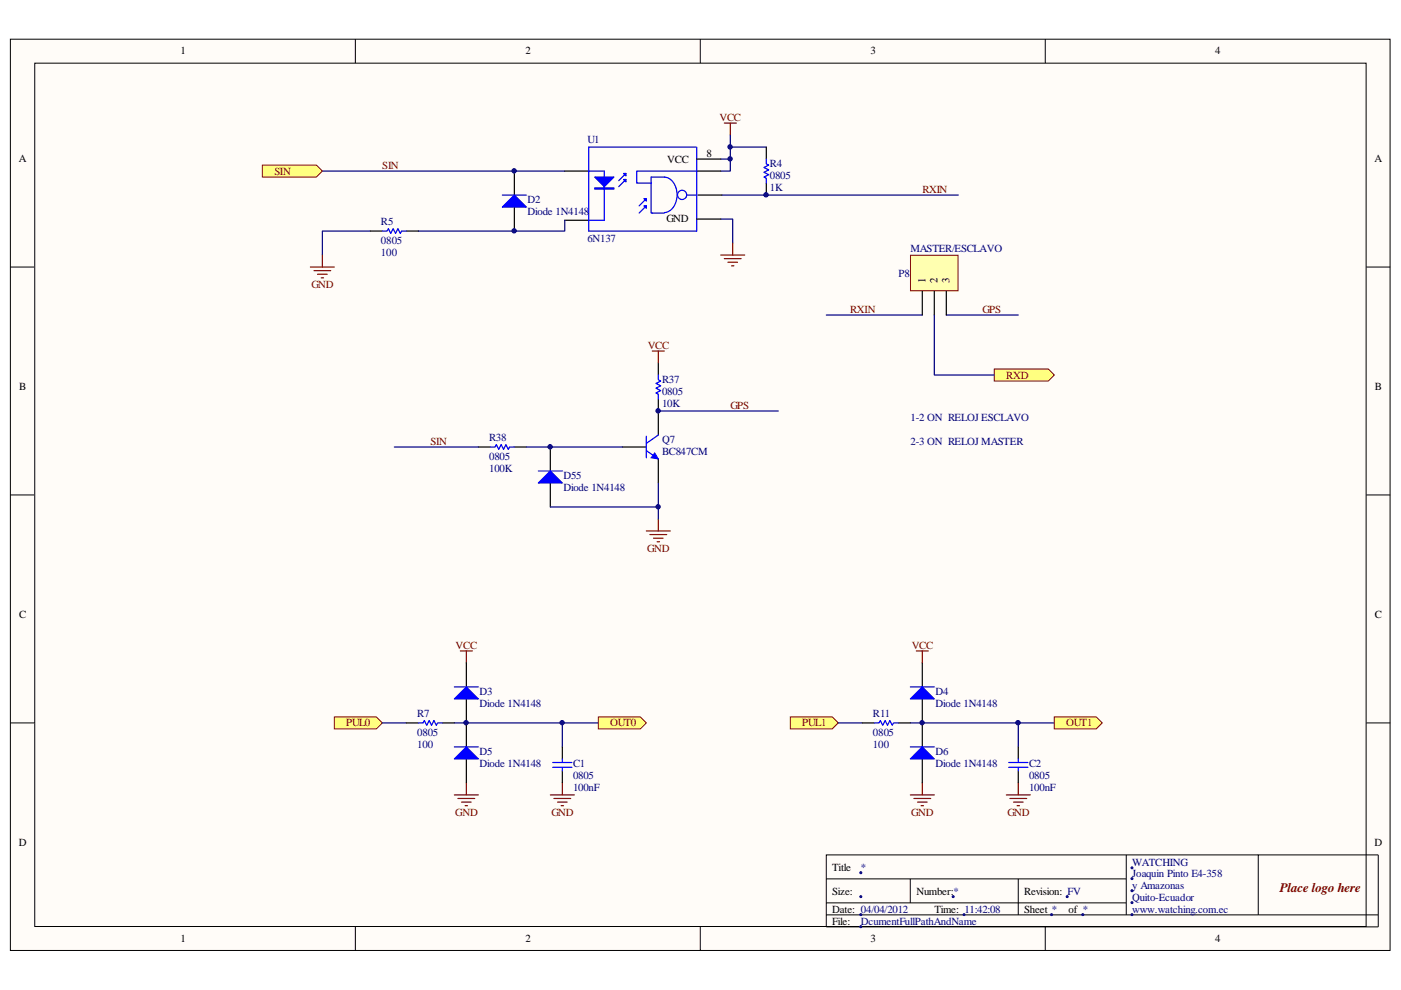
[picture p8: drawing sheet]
<svg xmlns="http://www.w3.org/2000/svg" width="297mm" height="210mm" viewBox="0 0 297 210" stroke-linecap="round" stroke-linejoin="round" font-family="sans-serif">
<path d="M2.3 8.4h292.4v193.1h-292.4z" fill="#fffcf8"/>
<path d="M2.2 8.3h292.5v193.2h-292.5z" fill="none" stroke="#000" stroke-width=".21"/>
<path d="M7.5 13.5h282.1v182.9h-282.1z" fill="#fffcf8"/>
<g fill="none" stroke="#000" stroke-width=".21">
<path d="M7.4 13.4h282.2v183h-282.2zM75.3 8.3v5.1M148.5 8.3v5.1M221.6 8.3v5.1M2.2 56.6h5.1M289.7 56.6h5.1M2.2 104.9h5.1M289.7 104.9h5.1M2.2 153.3h5.1M289.7 153.3h5.1M75.3 196.5v5.1M148.5 196.5v5.1"/>
<path d="M175.2 186.3h63.6M175.2 194h117M175.2 191.4h63.6M193 186.3v5.1M215.9 186.3v7.7M221.6 196.5v5.1M238.8 181.3v12.7M266.8 181.3h-91.6v15.2h117v-15.2h-25.4v12.7"/>
</g>
<g fill="#000080" stroke="#000080" stroke-width=".21">
<circle cx="182.5" cy="185" r=".21"/>
<circle cx="182.5" cy="190.1" r=".21"/>
<circle cx="202.1" cy="190.1" r=".21"/>
<circle cx="240" cy="184" r=".21"/>
<circle cx="226.3" cy="190.1" r=".21"/>
<circle cx="240" cy="186.3" r=".21"/>
<circle cx="240" cy="188.8" r=".21"/>
<circle cx="240" cy="191.4" r=".21"/>
<circle cx="240" cy="193.9" r=".21"/>
<circle cx="182.5" cy="193.9" r=".21"/>
<circle cx="204.4" cy="193.9" r=".2"/>
<circle cx="182.5" cy="196.5" r=".21"/>
<circle cx="229.6" cy="193.9" r=".21"/>
<circle cx="223" cy="193.9" r=".21"/>
</g>
<path d="M68.3 36.3h51.4M152.8 33.7h2M154.8 28.6v7.7h-2M154.8 31.2h7.7M78.5 49h-10.2v5.1M119.7 46.7v2.3h-31M152.8 46.4h2.5v5.1M153.1 41.4h50.1" fill="none" stroke="#000080" stroke-width=".25"/>
<path d="M153.6 26.1h2.5M154.8 26.1v2.5M65.8 56.6h5.1M66.6 57.4h3.5M67.3 58.1h2.1M68.1 58.9h.5M68.3 54.1v2.5M152.8 54.1h5.1M153.6 54.8h3.5M154.3 55.6h2.1M155.1 56.4h.5M155.3 51.5v2.6" fill="none" stroke="#800000" stroke-width=".25"/>
<path d="M119.7 36.3h5.1M147.7 36.3h5.1M147.7 33.7h5.1M119.7 46.7h5.1M147.7 46.4h5.1M148 41.4h5.1" fill="none" stroke="#000" stroke-width=".25"/>
<path d="M124.8 36.3h3.3v10.4h-3.3M132.7 38.1l-1.5 1.5M132.7 36.8l-1.5 1.5M147.5 31.2h-22.7v17.8h22.9v-17.8M147.7 36.3h-12.7v2.5h3M137 42.1l-1.5 1.5M137 43.6l-1.5 1.6M140.8 45.1a3.4 3.4 0 0 0 2.7-3.8 3.4 3.4 0 0 0-2.7-3.8h-2.8v7.7h2.8M145.5 41.7a.97 .97 0 0 0-1-1.3 .97 .97 0 0 0-.7 1.5 .97 .97 0 0 0 1.7-.1M145.7 41.4h2" fill="none" stroke="#00f" stroke-width=".25"/>
<g fill="#00f" stroke="#00f" stroke-width=".25">
<path d="M126.1 37.5h4.1l-2.1 2.1z"/>
<path d="M132.2 36.8h.5v.5z"/>
<path d="M132.2 38.1h.5v.5z"/>
<path d="M136.5 42.1h.5v.5z"/>
<path d="M136.5 43.6h.5v.6z"/>
<path d="M126.1 39.8h4.1v.3h-4.1z" fill-rule="evenodd"/>
</g>
<g fill="#ffff80" stroke="#800000" stroke-width=".21">
<path d="M55.6 35h11.5l1.2 1.3-1.2 1.2h-11.5z" fill-rule="evenodd"/>
<path d="M210.8 78.2h11.5l1.2 1.3-1.2 1.3h-11.5z" fill-rule="evenodd"/>
<path d="M70.9 152h8.9l1.3 1.3-1.3 1.2h-8.9z" fill-rule="evenodd"/>
</g>
<path d="M97.6 138h2.5M98.9 138v2.6M96.3 168.5h5.1M97.1 169.3h3.6M97.9 170.1h2M98.6 170.8h.5M98.9 166v2.5M116.7 168.5h5.1M117.4 169.3h3.6M118.2 170.1h2M119 170.8h.5M119.2 166v2.5" fill="none" stroke="#800000" stroke-width=".25"/>
<path d="M81.1 153.3h5.1M96.3 153.3h30.6M119.2 153.3v5.1" fill="none" stroke="#000080" stroke-width=".25"/>
<path d="M167.6 152h8.9l1.2 1.3-1.2 1.2h-8.9z" fill-rule="evenodd" fill="#ffff80" stroke="#800000" stroke-width=".21"/>
<path d="M194.3 138h2.5M195.5 138v2.6M193 168.5h5.1M193.8 169.3h3.5M194.5 170.1h2.1M195.3 170.8h.5M195.5 166v2.5M213.4 168.5h5M214.1 169.3h3.6M214.9 170.1h2M215.6 170.8h.5M215.9 166v2.5" fill="none" stroke="#800000" stroke-width=".25"/>
<path d="M177.7 153.3h5.1M193 153.3h30.5M215.9 153.3v5.1" fill="none" stroke="#000080" stroke-width=".25"/>
<g fill="none" stroke="#000" stroke-width=".25">
<path d="M109.1 36.3v5.1M162.5 31.2v2.5M162.5 38.8v2.6M78.5 49h2.6M86.2 49h2.5M109.1 43.9v5.1M86.2 153.3h2.5M93.8 153.3h2.5M98.9 140.6v5M98.9 148.2v10.2M119.2 158.4v2.5M182.8 153.3h2.6"/>
<path d="M190.5 153.3h2.5M195.5 140.6v5M195.5 148.2v10.2M215.9 158.4v2.5M98.9 160.9v5.1M119.2 163.5v2.5M195.5 160.9v5.1M215.9 163.5v2.5"/>
</g>
<g fill="#00f" stroke="#00f" stroke-width=".25">
<path d="M109.1 41.4l2.5 2.5h-5.1z"/>
<path d="M98.9 145.6l2.5 2.6h-5.1z"/>
<path d="M98.9 158.4l2.5 2.5h-5.1z"/>
<path d="M195.5 145.6l2.6 2.6h-5.1z"/>
<path d="M195.5 158.4l2.6 2.5h-5.1z"/>
</g>
<g fill="none" stroke="#00f" stroke-width=".25">
<path d="M162.5 33.7v1l.5 .3-1 .5 1 .5-1 .5 1 .5-1 .5 .5 .3v1M81.1 49h1l.2-.5 .5 1 .6-1 .5 1 .5-1 .5 1 .2-.5h1.1M106.5 41.4h5.1M88.7 153.3h1l.3-.5 .5 1 .5-1 .5 1 .5-1 .5 1 .3-.5h1M96.3 145.6h5.1M96.3 158.4h5.1M185.4 153.3h1l.2-.5 .6 1 .5-1 .5 1 .5-1 .5 1 .2-.5h1.1M193 145.6h5.1M193 158.4h5.1M117.2 161.7h4.1M117.2 162.7h4.1M119.2 160.9v.8"/>
<path d="M119.2 162.7v.8M213.9 161.7h4M213.9 162.7h4M215.9 160.9v.8M215.9 162.7v.8"/>
</g>
<g fill="#ffff80" stroke="#800000" stroke-width=".21">
<path d="M126.9 152h8.9l1.2 1.3-1.2 1.2h-8.9z" fill-rule="evenodd"/>
<path d="M223.5 152h8.9l1.3 1.3-1.3 1.2h-8.9z" fill-rule="evenodd"/>
</g>
<path d="M139.6 77v2.5M101.4 94.8h2.6M109.1 94.8h2.5M116.7 94.8v5.1M131.9 94.8h5.1M139.6 84.6v7.6M139.6 97.3v5.1M116.7 102.4v5.1" fill="none" stroke="#000" stroke-width=".25"/>
<path d="M139.6 79.5v1l.5 .3-1 .5 1 .5-1 .5 1 .5-1 .5 .5 .3v1M104 94.8h1l.2-.5 .5 1 .6-1 .5 1 .5-1 .5 1 .2-.5h1.1M114.1 99.9h5.1M137 95.5l2.6 1.8M137 92.5v4.6M139.6 92.2l-2.6 1.8" fill="none" stroke="#00f" stroke-width=".25"/>
<path d="M138.8 96l.8 1.3-1.6-.2z" fill="#00f" stroke="#00f" stroke-width=".21"/>
<path d="M138.3 74.4h2.5M139.6 74.4v2.6M137 112.6h5.1M137.8 113.3h3.6M138.6 114.1h2M139.3 114.9h.5M139.6 110v2.6" fill="none" stroke="#800000" stroke-width=".25"/>
<path d="M114.1 102.4l2.6-2.5 2.5 2.5z" fill="#00f" stroke="#00f" stroke-width=".25"/>
<path d="M175.2 66.8h20.3M200.6 66.8h15.3M83.6 94.8h17.8M111.6 94.8h20.3M139.6 87.1h25.4M139.6 102.4v5.1h-22.9M139.6 107.5v2.5" fill="none" stroke="#000080" stroke-width=".25"/>
<path d="M193.1 54.2h10v7.5h-10z" fill="#ffffb0"/>
<path d="M193 54.1h10.1v7.6h-10.1z" fill="none" stroke="#800000" stroke-width=".21"/>
<path d="M195.5 61.7v5.1M198.1 61.7v5.1M200.6 61.7v5.1" fill="none" stroke="#000" stroke-width=".25"/>
<path d="M198.1 66.8v12.7h12.7" fill="none" stroke="#000080" stroke-width=".25"/>
<g fill="#000080" stroke="#000080" stroke-width=".21">
<circle cx="98.8" cy="153.2" r=".47"/>
<circle cx="109" cy="48.9" r=".46"/>
<circle cx="109" cy="36.2" r=".46"/>
<circle cx="116.6" cy="94.7" r=".46"/>
<circle cx="119.2" cy="153.2" r=".46"/>
<circle cx="139.5" cy="107.4" r=".46"/>
<circle cx="139.5" cy="87.1" r=".46"/>
<circle cx="154.8" cy="33.7" r=".46"/>
<circle cx="154.8" cy="31.1" r=".46"/>
<circle cx="162.4" cy="41.3" r=".46"/>
<circle cx="195.5" cy="153.2" r=".46"/>
<circle cx="215.8" cy="153.2" r=".47"/>
</g>
<text font-size="2.8" fill="#800000" x="271.4" y="189.1">Place logo here</text>
<g font-size="2.3">
<text x="38.3" y="11.5">1</text>
<text x="111.4" y="11.5">2</text>
<text x="184.6" y="11.5">3</text>
<text x="257.6" y="11.5">4</text>
<text x="4" y="34.4">A</text>
<text x="141.5" y="34.5">VCC</text>
<text x="149.8" y="33.2">8</text>
<text x="291.4" y="34.4">A</text>
<text x="141.3" y="47.2">GND</text>
<text x="196.3" y="60" transform="rotate(-90 196.3 60)">1</text>
<text x="198.8" y="60" transform="rotate(-90 198.8 60)">2</text>
<text x="201.3" y="60" transform="rotate(-90 201.3 60)">3</text>
<text x="4.1" y="82.7">B</text>
<text x="291.5" y="82.7">B</text>
<text x="4.1" y="131.1">C</text>
<text x="291.5" y="131.1">C</text>
<text x="4" y="179.4">D</text>
<text x="291.4" y="179.4">D</text>
<text x="176.4" y="184.6">Title</text>
<text x="176.4" y="189.7">Size:</text>
<text x="194.3" y="189.7">Number:*</text>
<text x="217.2" y="189.7">Revision: FV</text>
<text x="176.4" y="193.5">Date: 04/04/2012</text>
<text x="176.4" y="196">File:</text>
<text x="198.1" y="193.5">Time: 11:42:08</text>
<text x="217.2" y="193.5">Sheet *</text>
<text x="226.6" y="193.5">of *</text>
<text x="38.3" y="199.8">1</text>
<text x="111.4" y="199.8">2</text>
<text x="184.6" y="199.8">3</text>
<text x="257.6" y="199.8">4</text>
</g>
<g font-size="2.3" fill="#800000">
<text x="152.6" y="25.6">VCC</text>
<text x="81" y="35.7">SIN</text>
<text x="58.2" y="37">SIN</text>
<text x="195.6" y="40.8">RXIN</text>
<text x="66" y="61.1">GND</text>
<text x="180.3" y="66.3">RXIN</text>
<text x="208.3" y="66.3">GPS</text>
<text x="137.3" y="73.9">VCC</text>
<text x="213.4" y="80.3">RXD</text>
<text x="154.9" y="86.6">GPS</text>
<text x="91.3" y="94.2">SIN</text>
<text x="137.2" y="117.1">GND</text>
<text x="96.6" y="137.5">VCC</text>
<text x="193.3" y="137.5">VCC</text>
<text x="73.4" y="154">PUL0</text>
<text x="129.4" y="154">OUT0</text>
<text x="170.1" y="154">PUL1</text>
<text x="226.1" y="154">OUT1</text>
<text x="96.5" y="173.1">GND</text>
<text x="116.9" y="173.1">GND</text>
<text x="193.2" y="173.1">GND</text>
<text x="213.6" y="173.1">GND</text>
</g>
<g font-size="2.3" fill="#000080">
<text x="124.5" y="30.4">U1</text>
<text x="163.2" y="35.5">R4</text>
<text x="163.2" y="40.6">1K</text>
<text x="163.2" y="38">0805</text>
<text x="80.8" y="47.7">R5</text>
<text x="111.8" y="43.1">D2</text>
<text x="111.8" y="45.6">Diode 1N4148</text>
<text x="80.8" y="51.7">0805</text>
<text x="124.5" y="51.2">6N137</text>
<text x="193" y="53.5">MASTER/ESCLAVO</text>
<text x="80.8" y="54.3">100</text>
<text x="190.5" y="58.7">P8</text>
<text x="140.4" y="81.3">R37</text>
<text x="140.4" y="83.8">0805</text>
<text x="140.4" y="86.4">10K</text>
<text x="193" y="89.2">1-2 ON RELOJ ESCLAVO</text>
<text x="103.7" y="93.5">R38</text>
<text x="140.4" y="94">Q7</text>
<text x="193" y="94.2">2-3 ON RELOJ MASTER</text>
<text x="103.7" y="100.1">100K</text>
<text x="103.7" y="97.6">0805</text>
<text x="119.5" y="101.6">D55</text>
<text x="140.4" y="96.5">BC847CM</text>
<text x="119.5" y="104.2">Diode 1N4148</text>
<text x="101.7" y="147.4">D3</text>
<text x="101.7" y="150">Diode 1N4148</text>
<text x="198.4" y="147.4">D4</text>
<text x="198.4" y="150">Diode 1N4148</text>
<text x="88.5" y="152">R7</text>
<text x="185.1" y="152">R11</text>
<text x="88.5" y="158.6">100</text>
<text x="88.5" y="156.1">0805</text>
<text x="101.7" y="160.1">D5</text>
<text x="185.1" y="158.6">100</text>
<text x="185.1" y="156.1">0805</text>
<text x="198.4" y="160.1">D6</text>
<text x="101.7" y="162.7">Diode 1N4148</text>
<text x="121.5" y="167.7">100nF</text>
<text x="121.5" y="162.7">C1</text>
<text x="121.5" y="165.2">0805</text>
<text x="198.4" y="162.7">Diode 1N4148</text>
<text x="218.2" y="167.7">100nF</text>
<text x="218.2" y="162.7">C2</text>
<text x="218.2" y="165.2">0805</text>
<text x="182.5" y="184.6">*</text>
<text x="240" y="183.6">WATCHING</text>
<text x="240" y="185.9">Joaquin Pinto E4-358</text>
<text x="240" y="188.4">y Amazonas</text>
<text x="240" y="190.9">Quito-Ecuador</text>
<text x="182.5" y="196">DcumentFullPathAndName</text>
<text x="240" y="193.5">www.watching.com.ec</text>
</g>
</svg>
